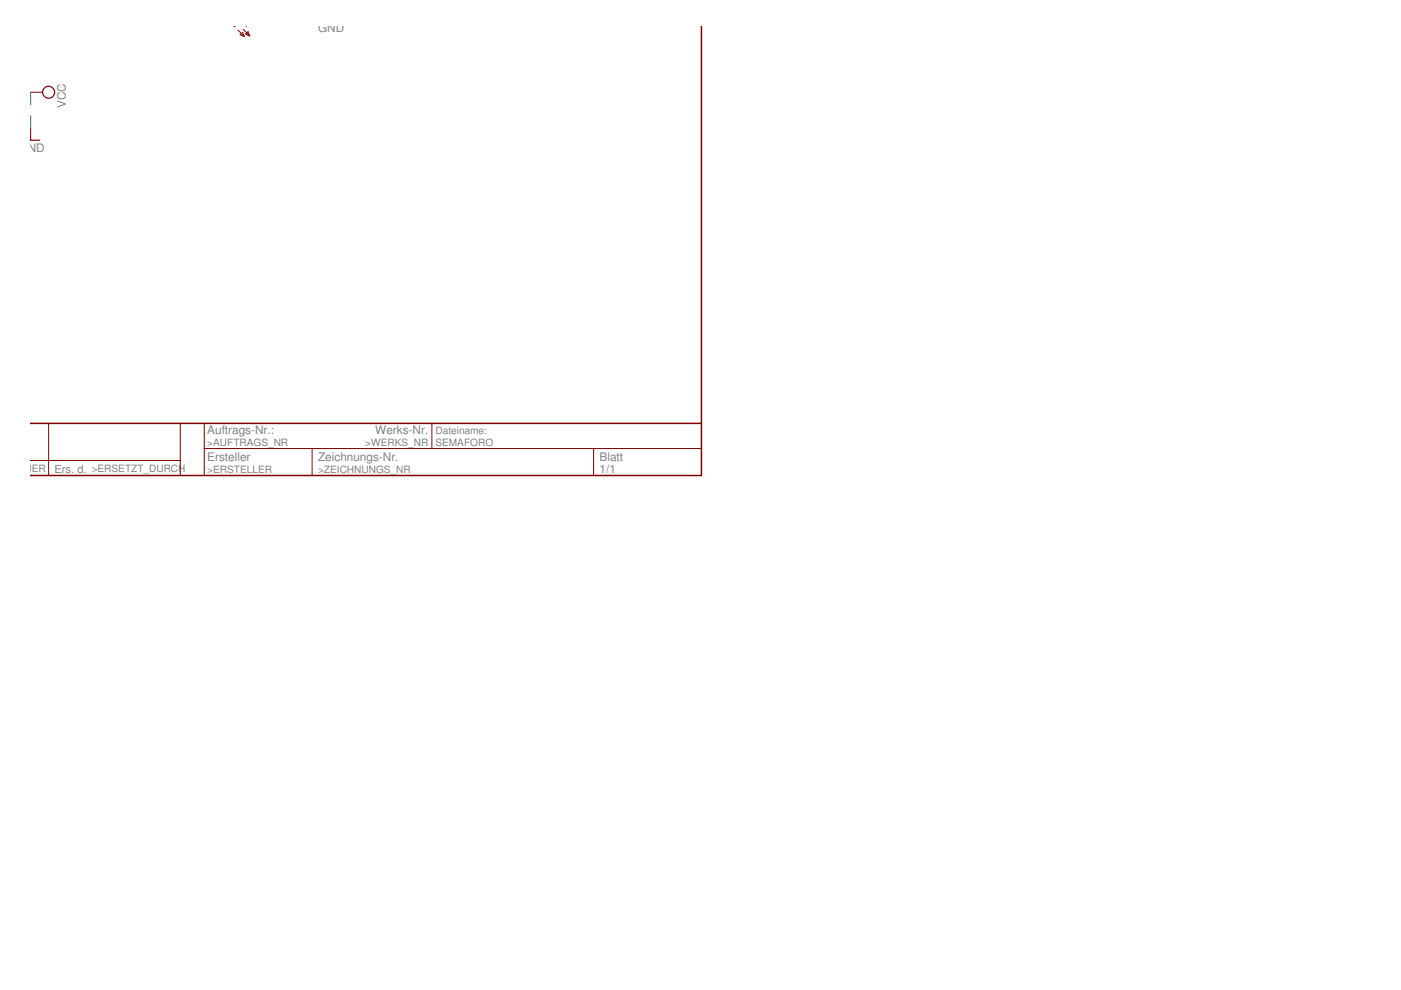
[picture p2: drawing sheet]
<svg xmlns="http://www.w3.org/2000/svg" width="297mm" height="210mm" viewBox="0 0 297 210" stroke-linecap="round" stroke-linejoin="round" font-family="sans-serif">
<g fill="none" stroke="#800000" stroke-width=".21">
<path d="M6.5 19.6h2.5M50.4 6.3l1.4 1.4M50.9 7.4l.5-.5 .4 .8zM51.6 6.2l1.4 1.4M52.1 7.2l.5-.5 .4 .9zM6.5 27.2v2.5M6.3 97.6h31.9M10.3 89.8v11M38.2 89.8v11M43.3 95.1h105.3M43.3 89.8v11M66.2 95.1v5.7"/>
<path d="M91.6 89.8v5.3M125.9 95.1v5.7"/>
</g>
<g fill="none" stroke="#800000" stroke-width=".25">
<path d="M6.3 29.7h2.1"/>
<circle cx="10.3" cy="19.6" r="1.27"/>
</g>
<path d="M148.7 5.6v84.2h-142.4M148.7 89.9v10.9h-142.4" fill="none" stroke="#800000" stroke-width=".32"/>
<path d="M6.5 19.6v2.5h-.2M6.3 24.6h.2v2.6" fill="none" stroke="#008000" stroke-width=".21"/>
<g font-size="2.5" fill="#808080">
<text x="67.4" y="6.9">GND</text>
<text x="14" y="22.9" transform="rotate(-90 14 22.9)">VCC</text>
<text x="4" y="32.3">GND</text>
<text x="44" y="92.1">Auftrags-Nr.:</text>
<text x="79.6" y="92.1">Werks-Nr.</text>
<text x="44" y="97.6">Ersteller</text>
<text x="67.4" y="97.6">Zeichnungs-Nr.</text>
<text x="127.1" y="100.2">1/1</text>
<text x="127.1" y="97.6">Blatt</text>
</g>
<text font-size="2.3" fill="#808080" x="11.6" y="100.2">Ers. d. &gt;ERSETZT_DURCH</text>
<g font-size="2.1" fill="#808080">
<text x="44" y="94.5">&gt;AUFTRAGS_NR</text>
<text x="77.5" y="94.5">&gt;WERKS_NR</text>
<text x="92.3" y="94.5">SEMAFORO</text>
<text x="92.3" y="92.1">Dateiname:</text>
<text x=".1" y="100.1">TZ_FUER</text>
<text x="44" y="100.2">&gt;ERSTELLER</text>
<text x="67.4" y="100.2">&gt;ZEICHNUNGS_NR</text>
</g>
</svg>
